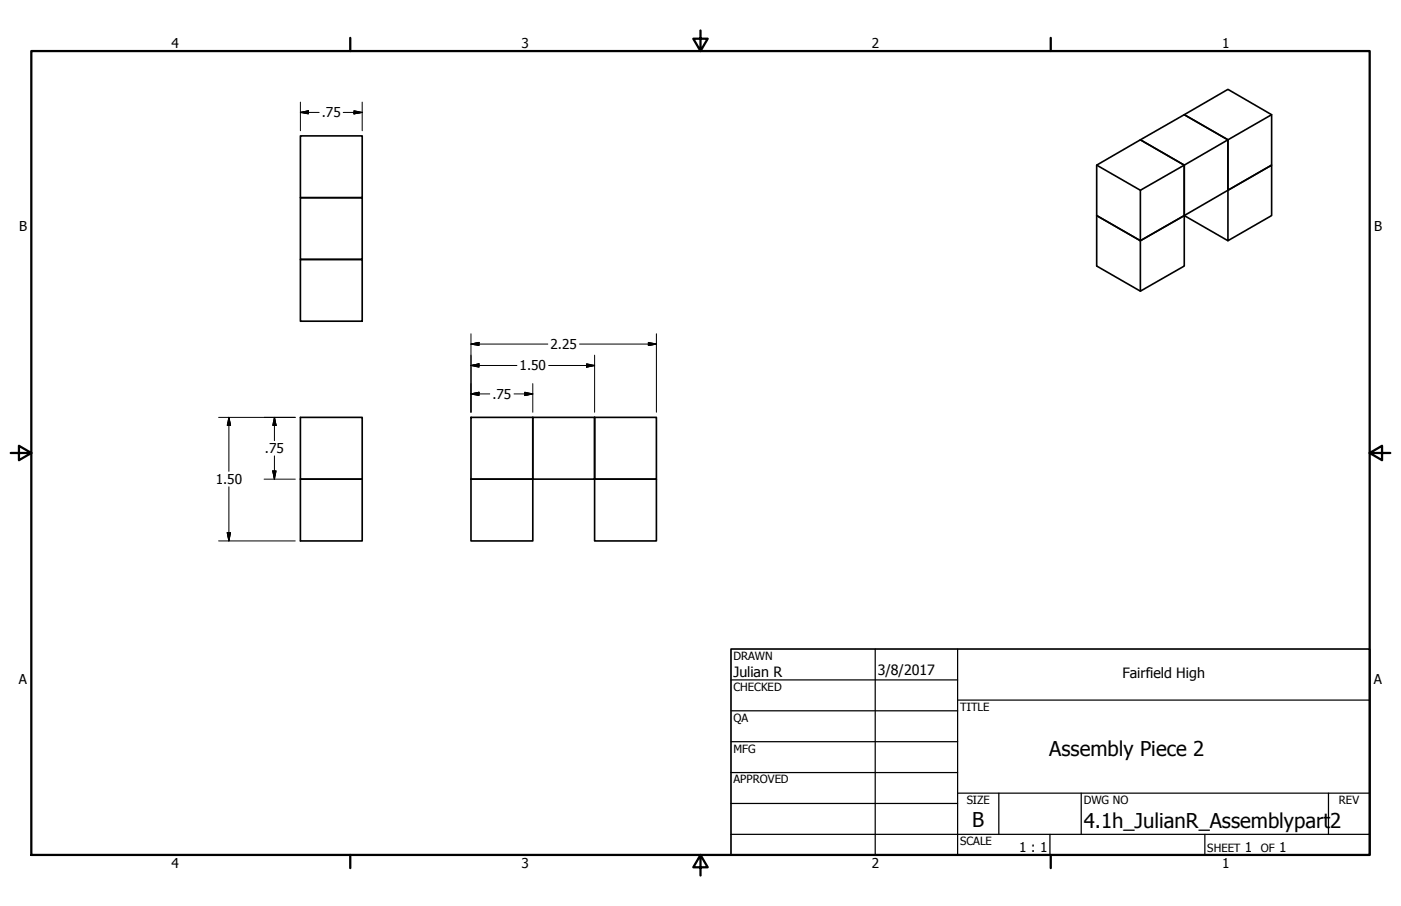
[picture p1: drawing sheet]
<svg xmlns="http://www.w3.org/2000/svg" width="432mm" height="279mm" viewBox="0 0 432 279" stroke-linecap="round" stroke-linejoin="round" font-family="sans-serif">
<!-- layer: Visible (ANSI) -->
<g fill="none" stroke="#000" stroke-width=".51">
<path d="M391.9 35.4l-13.4 7.7v15.6M92.6 41.9h19v19.1h-19zM338 50.9l13.5 7.8M378.5 58.7l13.4-7.8v-15.5l-13.4-7.8-13.5 7.8 13.5 7.7-13.5 7.8v15.6M378.5 58.7l13.4-7.8v15.6l-13.4 7.7zM92.6 61h19v19h-19zM338 66.5l13.5 7.7v-15.5l13.5-7.8-13.5-7.8 13.5-7.7 13.5 7.7v15.6l-13.5 7.8M338 66.5v-15.6l13.5-7.8 13.5 7.8v15.6l-13.5 7.7M338 66.5v15.5l13.5 7.8M338 66.5l13.5 7.7M351.5 74.2l13.5-7.7v15.5l-13.5 7.8zM365 66.5l13.5 7.7"/>
<path d="M92.6 80h19v19.1h-19zM92.6 128.7v19.1h19v19h-19v-19h19v-19.1zM145.2 128.7h19v19.1h-19zM164.2 128.7h19.1v19.1h-19.1zM183.3 128.7h19v19.1h-19zM145.2 147.8h19v19h-19zM183.3 147.8h19v19h-19z"/>
</g>
<!-- layer: Border (ANSI) -->
<path d="M9.7 15.7h412.4v248h-412.4zM107.9 11.7v4M215.9 9.4v6.3l-2.2-3.8h4.4l-2.2 3.8M323.8 11.7v4M3.3 139.7h6.4l-3.9-2.2v4.4l3.9-2.2M422.1 139.7l3.9 2.2v-4.4l-3.9 2.2h6.4M107.9 263.7v4M215.9 263.7l2.2 3.8h-4.4l2.2-3.8v6.3M323.8 263.7v4" fill="none" stroke="#000" stroke-width=".7"/>
<!-- layer: Title (ANSI) -->
<g fill="none" stroke="#000" stroke-width=".38">
<path d="M225.3 209.7h69.8M225.3 219.2h69.8M269.7 200.2v63.5M295.1 215.9h127M295.1 200.2v63.5M225.3 228.7h69.8M225.3 238.3h69.8M225.3 257.3h196.8M225.3 247.8h69.8M295.1 244.6h127M307.8 244.6v12.7M323.6 257.3v6.4"/>
<path d="M333.2 244.6v12.7M371.3 257.3v6.4M409.4 244.6v12.7"/>
</g>
<path d="M225.3 200.2h196.8v63.5h-196.8z" fill="none" stroke="#000" stroke-width=".51"/>
<!-- layer: Dimension (ANSI) -->
<g fill="none" stroke="#000" stroke-width=".31">
<path d="M92.6 34.7l2.5-.5v.9zM92.6 34.7h5.8M92.6 31.5v8.8M105.8 34.7h5.8M109.1 34.2l2.5 .5-2.5 .4zM111.6 31.5v8.8M145.2 106.1l2.4-.5v1zM145.2 112.7l2.4-.5v1zM145.2 106.1h23.6M145.2 102.9v24.2M145.2 112.7h14.1M164.2 118.3v8.8"/>
<path d="M169.1 112.7h14.2M178.6 106.1h23.7M180.8 112.2l2.5 .5-2.5 .5zM183.3 109.5v17.6M199.8 105.6l2.5 .5-2.5 .5zM202.3 102.9v24.2M67.4 128.7h23.6M70.5 128.7l.6 2.5h-1.1zM70.5 128.7v16.7M84.6 128.7l.5 2.5h-1zM84.6 128.7v7.2M145.2 121.5l2.4-.5v1z"/>
<path d="M145.2 121.5h5.7M158.4 121.5h5.8M161.7 121l2.5 .5-2.5 .5zM70.5 150.1v16.7M81.4 147.8h9.6M84.1 145.2h1l-.5 2.6zM84.6 140.6v7.2M67.4 166.8h23.6M70 164.3h1.1l-.6 2.5z"/>
</g>
<g fill="#000" stroke="#000" stroke-width=".31">
<path d="M92.6 34.7l2.5-.5zM92.6 34.7l2.5-.5v.9zM109.1 35.1l2.5-.4zM109.1 34.2l2.5 .5-2.5 .4zM145.2 106.1l2.4-.5zM145.2 106.1l2.4-.5v1zM145.2 112.7l2.4-.5zM145.2 112.7l2.4-.5v1zM180.8 113.2l2.5-.5zM180.8 112.2l2.5 .5-2.5 .5zM199.8 106.6l2.5-.5zM199.8 105.6l2.5 .5-2.5 .5z"/>
<path d="M70.5 128.7l.6 2.5zM70.5 128.7l.6 2.5h-1.1zM84.6 128.7l.5 2.5zM84.6 128.7l.5 2.5h-1zM145.2 121.5l2.4-.5zM145.2 121.5l2.4-.5v1zM161.7 122l2.5-.5zM161.7 121l2.5 .5-2.5 .5zM84.1 145.2l.5 2.6zM84.1 145.2h1l-.5 2.6zM70 164.3l.5 2.5zM70 164.3h1.1l-.6 2.5z"/>
</g>
<g font-size="6.3">
<text x="323.4" y="233.1">Assembly Piece 2</text>
<text x="299.7" y="255.1">B</text>
<text x="334" y="255.3">4.1h_JulianR_Assemblypart</text>
<text x="410" y="255.3">2</text>
</g>
<g font-size="4.4">
<text x="226.1" y="208.9">Julian R</text>
<text x="270.5" y="208.2">3/8/2017</text>
<text x="345.9" y="209.2">Fairfield High</text>
</g>
<g font-size="4.2">
<text x="52.8" y="14.7">4</text>
<text x="160.8" y="14.7">3</text>
<text x="268.7" y="14.7">2</text>
<text x="376.7" y="14.7">1</text>
<text x="99.2" y="36.1">.75</text>
<text x="5.9" y="71.4">B</text>
<text x="423.5" y="71.4">B</text>
<text x="169.7" y="107.6">2.25</text>
<text x="160.1" y="114.2">1.50</text>
<text x="151.8" y="123">.75</text>
<text x="81.7" y="139.7">.75</text>
<text x="66.5" y="149.3">1.50</text>
<text x="5.8" y="211.1">A</text>
<text x="423.4" y="211.1">A</text>
<text x="314.1" y="262.9">1 : 1</text>
<text x="383.7" y="262.8">1</text>
<text x="394.2" y="262.8">1</text>
<text x="52.8" y="267.7">4</text>
<text x="160.8" y="267.7">3</text>
<text x="268.7" y="267.7">2</text>
<text x="376.7" y="267.7">1</text>
</g>
<g font-size="3.5">
<text x="226.1" y="203.5">DRAWN</text>
<text x="226.1" y="213">CHECKED</text>
<text x="295.9" y="219.2">TITLE</text>
<text x="226.1" y="222.6">QA</text>
<text x="226.1" y="232.1">MFG</text>
<text x="226.1" y="241.6">APPROVED</text>
<text x="297.9" y="248">SIZE</text>
<text x="334" y="248">DWG NO</text>
<text x="412.7" y="247.9">REV</text>
<text x="295.9" y="260.7">SCALE</text>
<text x="372.1" y="262.8">SHEET</text>
<text x="388.6" y="262.8">OF</text>
</g>
</svg>
